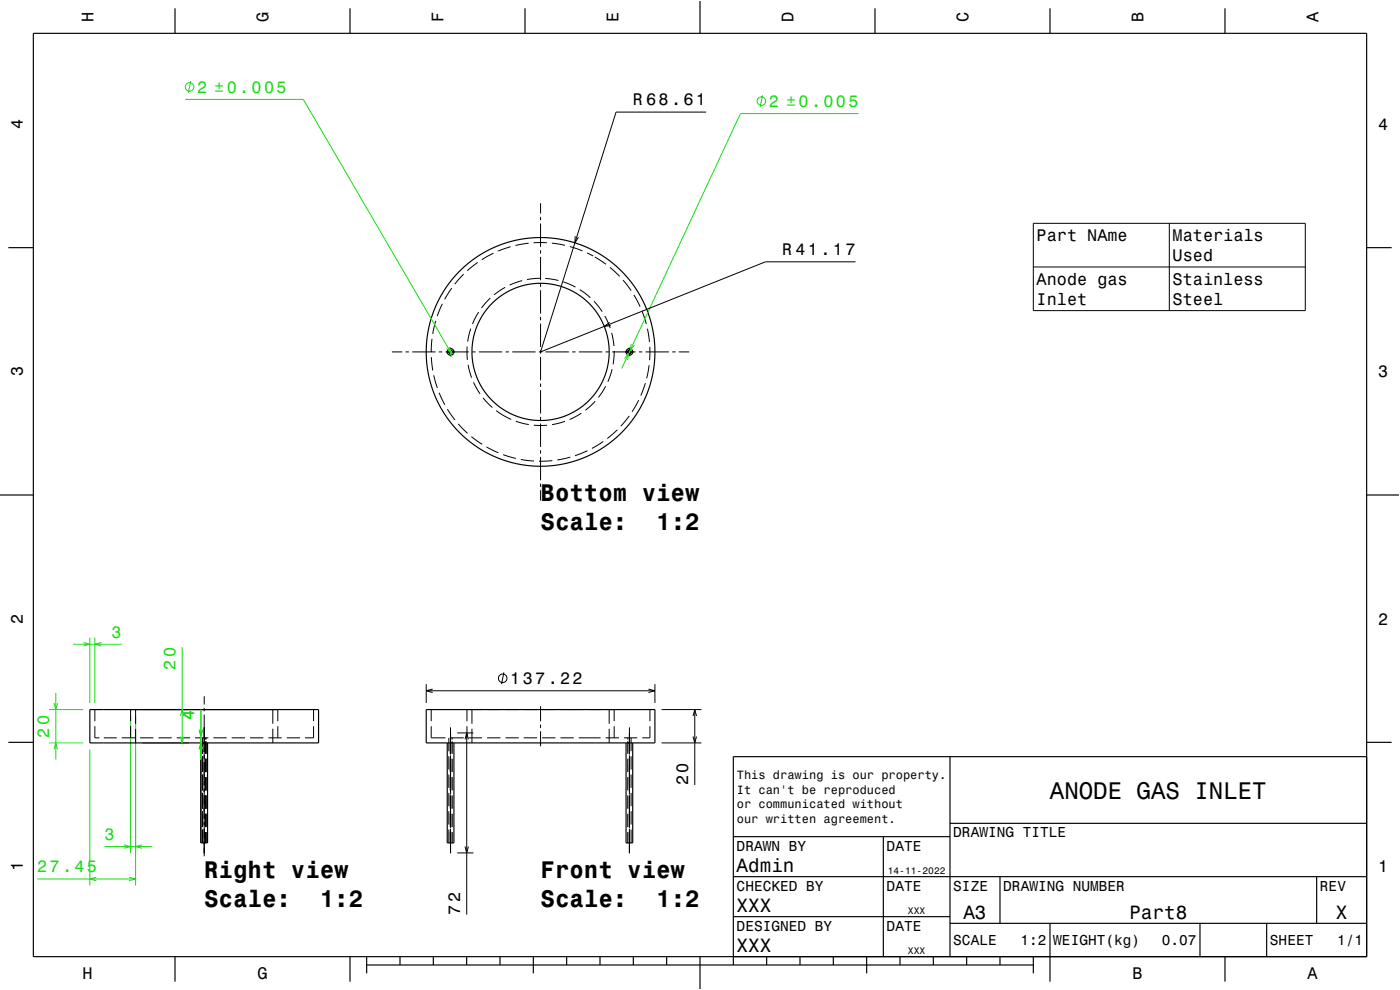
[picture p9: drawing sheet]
<svg xmlns="http://www.w3.org/2000/svg" width="420mm" height="297mm" viewBox="0 0 420 297" stroke-linecap="round" stroke-linejoin="round" font-family="sans-serif">
<g fill="none" stroke="#000" stroke-width=".3">
<path d="M211.8 33.6h-27l-22.6 72 67.4-27.1h27M143.3 78.7l-3.1 2.5M148.1 76l-3.5 1.9M153.2 74l-3.8 1.3M158.6 73l-4 .6M162.2 61v3.1M162.2 65.1v1M162.2 67.1v7M162.2 75.1v1M162.2 77.1v7M164.1 72.8h-4M165.6 72.9l3.9 .7"/>
<path d="M171 74l3.7 1.3M172.6 70.9l-.1 1.9 1-1.6M176.1 75.9l1.9 .9M178.4 77.1l3.4 2.2M310 67h81.6v26.2h-81.6zM350.8 67v26.2M130.7 96.3l-.9 3.9M132.7 91.1l-1.5 3.7M135.5 86.4l-2.1 3.4M139.1 82.3l-2.7 2.9M141.2 98.6l-.9 3.9M143.6 93.6l-1.9 3.6"/>
<path d="M147.1 89.4l-2.7 3M151.5 86.2l-3.3 2.2M156.6 84.2l-3.7 1.3M162.1 83.5l-4 .4M162.2 85.1v1M162.2 87.1v7M162.2 95.1v1M162.2 97.1v7M163.6 83.5l3.9 .6M169 84.6l3.6 1.5M173.9 86.9l3.2 2.4M178.2 90.4l2.5 3.1"/>
<path d="M181.4 94.8l1.7 3.6M182.9 96.7l-1.6 1.2 2-.2M183 80.2l2.9 2.7M183.5 99.9l.7 3.9M186.9 84l2.4 3.2M190.2 88.5l1.8 3.5M192.6 93.4l1.3 3.8M194.2 98.6l.6 4M310 80.1h81.6M117.6 105.6h3.1M121.7 105.6h1M123.7 105.6h7"/>
<path d="M129.4 107.1l.4 4M129.6 101.6l-.2 4M130.1 112.6l1.1 3.8M131.7 105.6h1M131.7 117.8l1.8 3.6M133.7 105.6h7M135.2 104.3v2.6M140.1 104l.1 4M140.4 109.4l1.1 3.9M141.7 105.6h1M142.1 114.7l1.9 3.5M143.7 105.6h7"/>
<path d="M144.9 119.4l2.8 2.8M151.7 105.6h1M153.7 105.6h7M161.7 105.6h1M162.2 105.1v1M162.2 107.1v7M162.2 115.1v1M162.2 117.1v7M163.7 105.6h7M171.7 105.6h1M173.7 105.6h7M181.7 105.6h1"/>
<path d="M181.7 115.9l-2.2 3.3M183.6 110.8l-1.2 3.7M183.7 105.6h7M184.3 105.3l-.4 4M188.8 104.3v2.6M191.7 105.6h1M193.6 114.9l-1.4 3.8M193.7 105.6h7M194.7 109.6l-.7 3.9M194.9 104.1v4M201.7 105.6h1M203.7 105.6h3.1"/>
<path d="M134.2 122.7l2.3 3.3M137.5 127.2l2.8 2.8M141.4 131l3.3 2.3M146 134.1l3.5 1.7M148.9 123.2l2.2 1.5 2.3 1.1M150.9 136.4l3.9 1.1M154.8 126.4l3.8 1M156.2 137.8l4 .5M160.1 127.6h4M162.2 125.1v1M162.2 127.1v7M162.2 135.1v1"/>
<path d="M162.2 137.1v7M165.7 138.2l-4 .2M169.5 126.4l-3.9 1M171.1 137.1l-3.9 .9M174.4 124l-3.5 1.9M176.2 135.2l-3.7 1.5M178.6 120.4l-3 2.7M181 132.4l-3.4 2.1M185.2 128.9l-3 2.7M188.8 124.8l-2.6 3.1M191.6 120.1l-2 3.4M162.2 145.1v1"/>
<path d="M162.2 147.1v3.1M28.5 217.9v3.5h1.3M28.5 212.9v3.5M39.2 212.9v3.5M39.2 217.9v3.5M40.7 212.9v4.2M40.7 218.6v4.3M61.3 208.9v2.5M61.3 212.4v1M61.3 214.4v42.5M81.8 212.9v4.2M81.8 218.6v4.3"/>
<path d="M83.3 212.9v3.5M83.3 217.9v3.5M94.1 217.9v3.5h-2.6M94.1 212.9v3.5M127.9 205.2v5.7M127.9 207.2h68.6M129.4 217.9v3.5h4.2M129.4 212.9v3.5M129.8 206.7l-1.9 .5 1.9 .6M135.1 218.2l.1 8.2M137.2 219.9h4.8M140 219.9v54.5"/>
<path d="M140.1 217.9v3.5M141.6 212.9v4.2M141.6 218.6v4.3M144.7 212.9h-4.6v3.5M146.2 212.9h4M151.2 201.7l-.7 3.5M151.7 212.9h4M157.2 212.9h4M162.2 211.9v4.5M162.2 217.4v1M162.2 219.4v4.5M162.7 212.9h4"/>
<path d="M168.2 212.9h6.8M176.5 212.9h4M182 212.9h2.3v3.5M182.8 212.9v4.2M182.8 218.6v4.3M184.3 217.9v3.5M188.8 218.2v8.2M194.5 206.7l2 .5-2 .6M195 217.9v3.5h-2.3M195 212.9v3.5M196.5 205.2v5.7M198.5 212.9h11.9"/>
<path d="M207.9 214.8l.5-1.9 .6 1.9M208.4 212.9v22.6M31.1 221.4h3.9M36.5 221.4h4M42 221.4h4M47.5 221.4h4M53 221.4h4M58.5 221.4h4M60.8 221.4v4.7M60.8 226.9v4.7M60.8 232.4v4.7M60.8 237.9v4.7"/>
<path d="M60.8 222.9h.1M60.9 222.9h.4M61.5 222.9h.3M61.8 227.6v4M61.8 233.1v4M61.8 238.6v4M61.8 221.4v.5M61.8 222.4v3.7M62.3 222.9v3.2M62.3 227.6v4M62.3 233.1v4M62.3 238.6v4"/>
<path d="M64 221.4h4M69.5 221.4h4M75 221.4h4M80.5 221.4h4M86 221.4h4M134.7 221.4v4M134.7 226.9v4M134.7 232.4v4M134.7 237.9v4M135.1 227.6v4M135.1 233.1v4M135.1 238.6v4"/>
<path d="M135.1 221.4h4M135.1 226.6l.1 1.8M135.1 228.6l.1 7.8M135.1 236.6l.1 1.8M135.1 238.6l.1 7.8M135.3 222.9v3.2M135.3 227.6v4M135.3 233.1v4M135.3 238.6v4M135.4 222.9h-.3v3.2M135.5 222.9h.2M135.7 221.4v.5"/>
<path d="M135.7 222.4v3.7M135.7 227.6v4M135.7 233.1v4M135.7 238.6v4M139.5 221.8l.5-1.9 .5 1.9M140.6 221.4h4M146.1 221.4h4M151.6 221.4h4M157.1 221.4h4M162.6 221.4h4M168.1 221.4h4M173.6 221.4h6.6"/>
<path d="M181.7 221.4h4M187.2 221.4h4M188.3 222.9h.2M188.3 227.6v4M188.3 233.1v4M188.3 238.6v4M188.3 221.4v.5M188.3 222.4v3.7M188.7 222.9h.1M188.8 226.6v11.8M188.8 238.6v9.8M189.3 221.4v4"/>
<path d="M189.3 226.9v4M189.3 232.4v4M189.3 237.9v4M198.5 222.9h11.9M207.9 220.9l.5 2 .6-2M60.8 243.4v4.7M60.8 248.9v4M61.8 244.1v4M61.8 249.6v3.3M62.3 244.1v4M62.3 249.6v3.3M134.7 243.4v4"/>
<path d="M134.7 248.9v4M135.1 244.1v4M135.1 249.6v3.3M135.1 246.6l.1 1.8M135.1 248.6v7.4M135.3 244.1v4M135.3 249.6v3.3M135.7 244.1v4M135.7 249.6v3.3M137.2 255.9h4.8M139.5 253.9l.5 2 .5-2M188.3 244.1v4"/>
<path d="M188.3 249.6v3.3M188.8 248.6v7.4M189.3 243.4v4M189.3 248.9v4"/>
<circle cx="150.8" cy="203.5" r="1.28"/>
</g>
<g fill="none" stroke="#16de12" stroke-width=".3">
<path d="M55.6 29.8h35.4l44.4 76.2M57.2 24.3l-.7 3.5M228.8 28.6l-.7 3.5M257.5 34.1h-35.4l-35.6 76.5M134.7 105.5a.5 .5 0 0 1 .6-.4 .5 .5 0 0 1 .3 .6 .5 .5 0 0 1-.6 .3M134.9 104.1l.5 1.9-1.4-1.4M135.3 105.1a.5 .5 0 0 0-.6 .3 .5 .5 0 0 0 .3 .7 .5 .5 0 0 0 .6-.4M136.3 106.5l-1.4-1.4 .5 2M187.3 107.6l1.3-1.6-.3 2M188.3 105.5a.5 .5 0 0 1 .8-.4 .5 .5 0 0 1 0 .9 .5 .5 0 0 1-.8-.3M189.3 105.4a.5 .5 0 0 0-.8-.2 .5 .5 0 0 0 .1 .8 .5 .5 0 0 0 .7-.3M189.4 103.1l-.4 2 1.3-1.5"/>
<path d="M22 193.3h14.5M25 192.8l2 .5-2 .5M27 191.3v19.6M28.5 191.3v19.6M30.4 192.8l-1.9 .5 1.9 .5M54.6 194.1v28.8M14.7 212.9h10.3M16.2 210.9l.5 2 .5-2M16.7 207.9v20M39.2 214.9v41.1M40.7 214.9v50.8M42.7 212.9h13.9"/>
<path d="M54.1 214.8l.5-1.9 .6 1.9M59.7 218.9l.6 2 .5-2M60.3 212.8v15.1M14.7 222.9h10.3M16.2 224.8l.5-1.9 .5 1.9M27 224.9v40.8M42.7 222.9h13.9M54.1 220.9l.5 2 .6-2M59.7 224.8l.6-1.9 .5 1.9M31.3 254h14.4M37.2 253.5l2 .5-2 .5M42.6 253.5l-1.9 .5 1.9 .5"/>
<path d="M11.2 263.7h29.5M28.9 263.2l-1.9 .5 1.9 .5M38.7 263.2l2 .5-2 .5"/>
<circle cx="56.9" cy="26.1" r="1.28"/>
<circle cx="228.4" cy="30.3" r="1.28"/>
</g>
<g fill="none" stroke="#000" stroke-width=".35">
<path d="M10 10h400v277h-400zM52.5 2.5v7.5M105 2.5v7.5M157.5 2.5v7.5M210 0v10M262.5 2.5v7.5M315 2.5v7.5M367.5 2.5v7.5M2.5 74.3h7.5M410 74.3h7.5M135.3 105.1l-.6 .3 .1 .5 .3 .2M135.3 105.1l.3 .6-.5 .4"/>
<path d="M135.3 105.1l.3 .2 .1 .4-.6 .4M188.8 105.1l-.5 .4 .2 .5 .3 .1M188.8 105.1l.3 .1 .2 .4-.5 .5M0 148.5h10M410 148.5h10M27 212.9h68.6v10h-68.6zM127.9 212.9h68.6v10h-68.6zM2.5 222.7h7.5M60.3 222.9v30h2v-30M134.2 222.9v30h2v-30M187.8 222.9v30h2v-30M285 227v60"/>
<path d="M410 222.7h7.5M410 227h-190v62.5M220 251h65M265 251v36M285 247h125M220 275h65M220 263h190M285 277h125M300 263v14M315 277v17.5M360 277v10M380 277v10"/>
<path d="M395 263v14M52.5 287v7.5M105 287v7.5M110 289.5h200M110 287v5M120 287v2.5M130 287v2.5M140 287v2.5M150 287v2.5M160 287v5M170 287v2.5M180 287v2.5"/>
<path d="M190 287v2.5M200 287v2.5M210 287v10M230 287v2.5M240 287v2.5M250 287v2.5M260 287v5M270 287v2.5M280 287v2.5M290 287v2.5M300 287v2.5M310 287v5"/>
<path d="M367.5 287v7.5"/>
<circle cx="135.2" cy="105.6" r="1"/>
<circle cx="162.2" cy="105.6" r="20.6"/>
<circle cx="162.2" cy="105.6" r="34.3"/>
<circle cx="188.8" cy="105.6" r="1"/>
</g>
<path d="M0 0h420v297h-420" fill="none" stroke="#fff" stroke-width=".3"/>
<g font-size="7.2">
<text x="162.2" y="150.3">Bottom view</text>
<text x="162.2" y="159">Scale:</text>
<text x="196.9" y="159">1:2</text>
<text x="315" y="239.6">ANODE GAS INLET</text>
<text x="61.3" y="263.3">Right view</text>
<text x="162.2" y="263.3">Front view</text>
<text x="61.3" y="272">Scale:</text>
<text x="96" y="272">1:2</text>
<text x="162.2" y="272">Scale:</text>
<text x="196.9" y="272">1:2</text>
</g>
<g font-size="5.8">
<text x="221" y="261.6">Admin</text>
<text x="221" y="273.6">XXX</text>
<text x="289" y="275.6">A3</text>
<text x="338.8" y="275.6">Part8</text>
<text x="400.8" y="275.6">X</text>
<text x="221" y="285.6">XXX</text>
</g>
<g font-size="5">
<text x="28.1" y="6.5" transform="rotate(-90 28.1 6.5)">H</text>
<text x="80.6" y="6.5" transform="rotate(-90 80.6 6.5)">G</text>
<text x="133.1" y="6.5" transform="rotate(-90 133.1 6.5)">F</text>
<text x="185.6" y="6.5" transform="rotate(-90 185.6 6.5)">E</text>
<text x="238.1" y="6.5" transform="rotate(-90 238.1 6.5)">D</text>
<text x="290.6" y="6.5" transform="rotate(-90 290.6 6.5)">C</text>
<text x="343.1" y="6.5" transform="rotate(-90 343.1 6.5)">B</text>
<text x="395.6" y="6.5" transform="rotate(-90 395.6 6.5)">A</text>
<text x="189.8" y="31.6">R 68.61</text>
<text x="6.8" y="38.7" transform="rotate(-90 6.8 38.7)">4</text>
<text x="413.5" y="39">4</text>
<text x="234.6" y="76.5">R 41.17</text>
<text x="311" y="72.4">Part NAme</text>
<text x="351.8" y="72.4">Materials</text>
<text x="351.8" y="78.4">Used</text>
<text x="311" y="85.4">Anode gas</text>
<text x="351.8" y="85.4">Stainless</text>
<text x="311" y="91.5">Inlet</text>
<text x="351.8" y="91.5">Steel</text>
<text x="6.8" y="112.9" transform="rotate(-90 6.8 112.9)">3</text>
<text x="413.5" y="113.2">3</text>
<text x="6.8" y="187.1" transform="rotate(-90 6.8 187.1)">2</text>
<text x="413.5" y="187.4">2</text>
<text x="153.1" y="205.2">137.22</text>
<text x="206.4" y="235.5" transform="rotate(-90 206.4 235.5)">20</text>
<text x="6.8" y="261.3" transform="rotate(-90 6.8 261.3)">1</text>
<text x="413.5" y="261.6">1</text>
<text x="138" y="274.4" transform="rotate(-90 138 274.4)">72</text>
<text x="24.7" y="293.8">H</text>
<text x="77.2" y="293.8">G</text>
<text x="339.7" y="293.8">B</text>
<text x="392.2" y="293.8">A</text>
</g>
<g font-size="5" fill="#16de12">
<text x="59.2" y="27.8">2 ±0.005</text>
<text x="230.7" y="32.1">2 ±0.005</text>
<text x="33.5" y="191.3">3</text>
<text x="52.7" y="200.9" transform="rotate(-90 52.7 200.9)">20</text>
<text x="58.3" y="215.9" transform="rotate(-90 58.3 215.9)">4</text>
<text x="14.7" y="221.3" transform="rotate(-90 14.7 221.3)">20</text>
<text x="31.3" y="252">3</text>
<text x="11.2" y="261.7">27.45</text>
</g>
<g font-size="4.3">
<text x="286" y="251.2">DRAWING TITLE</text>
<text x="221" y="255.2">DRAWN BY</text>
<text x="266" y="255.2">DATE</text>
<text x="221" y="267.2">CHECKED BY</text>
<text x="266" y="267.2">DATE</text>
<text x="286" y="267.2">SIZE</text>
<text x="301" y="267.2">DRAWING NUMBER</text>
<text x="396" y="267.2">REV</text>
<text x="221" y="279.2">DESIGNED BY</text>
<text x="266" y="279.2">DATE</text>
<text x="286" y="283.6">SCALE</text>
<text x="306.2" y="283.6">1:2</text>
<text x="316" y="283.6">WEIGHT(kg)</text>
<text x="348.6" y="283.6">0.07</text>
<text x="381" y="283.6">SHEET</text>
<text x="401.2" y="283.6">1/1</text>
</g>
<g font-size="3.6">
<text x="221.1" y="233.8">This drawing is our property.</text>
<text x="221.1" y="238.1">It can't be reproduced</text>
<text x="221.1" y="242.5">or communicated without</text>
<text x="221.1" y="246.8">our written agreement.</text>
</g>
<g font-size="2.9">
<text x="266.3" y="262.3">14-11-2022</text>
<text x="272.4" y="274.3">XXX</text>
<text x="272.4" y="286.3">XXX</text>
</g>
</svg>
